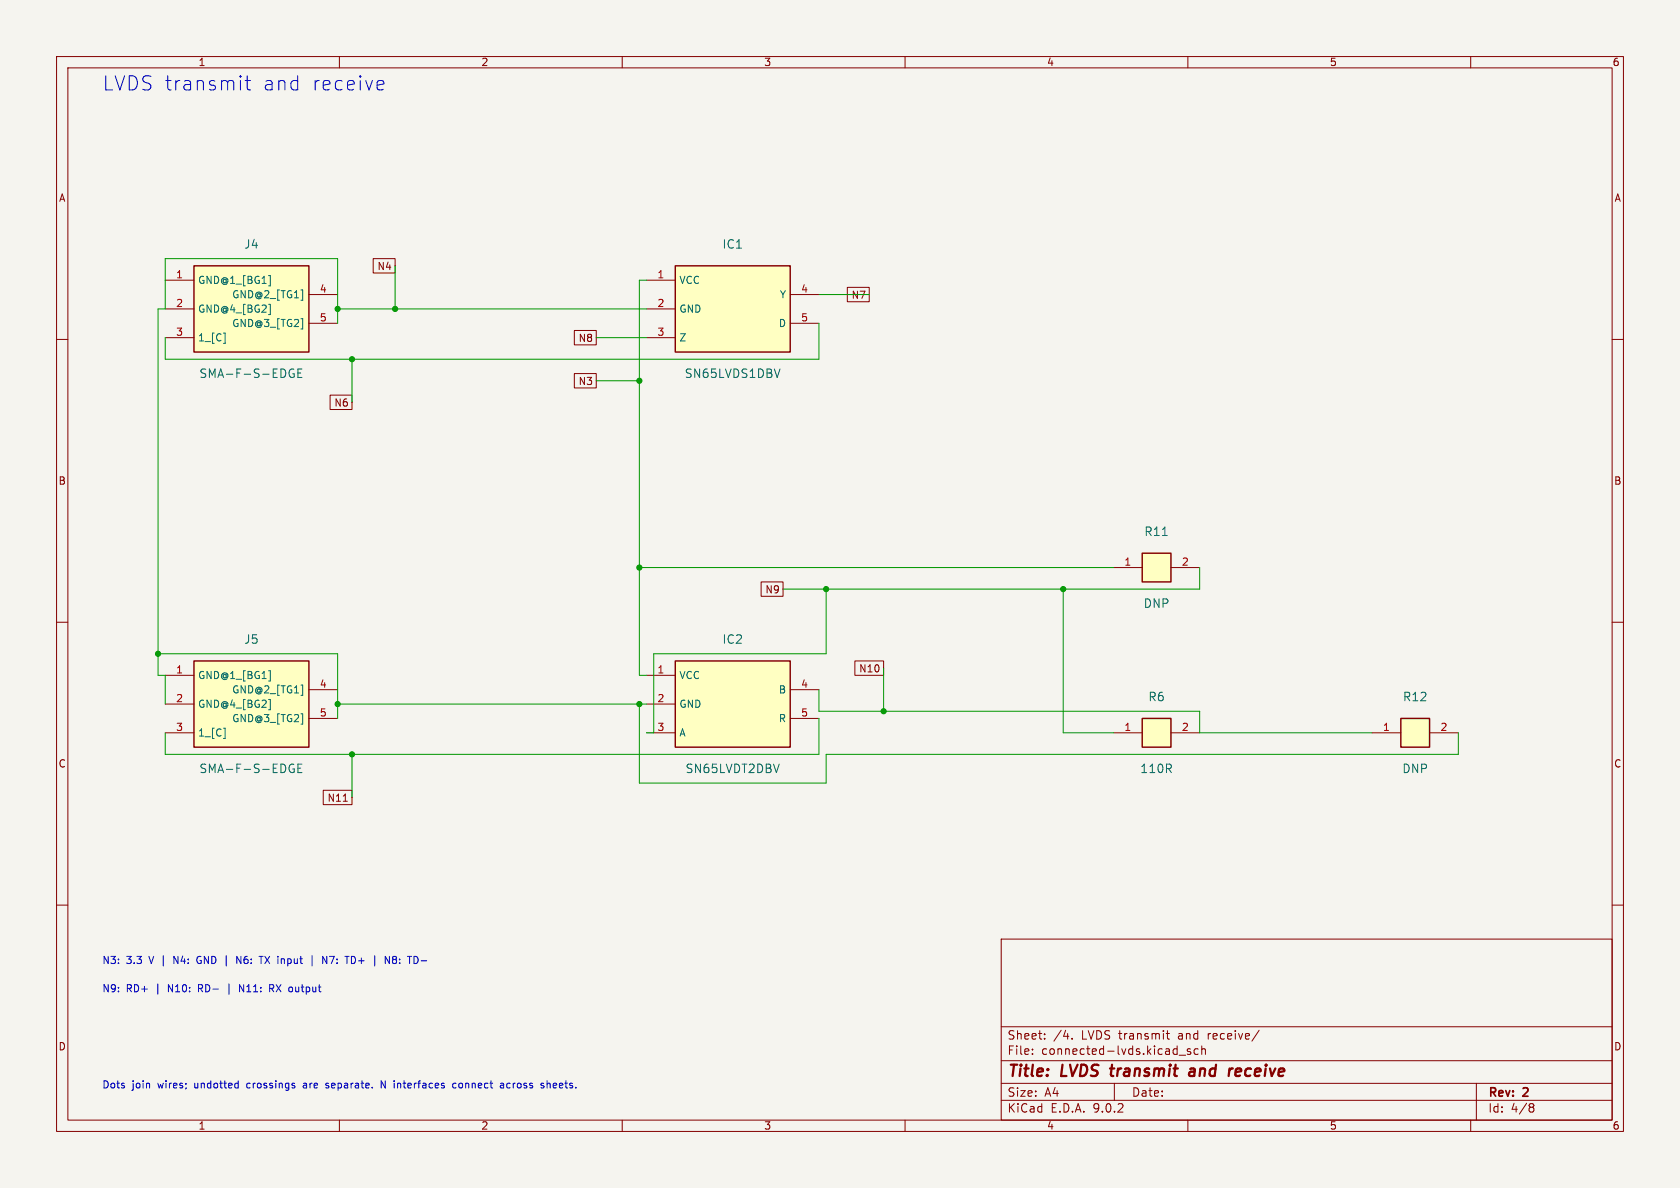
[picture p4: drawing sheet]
(kicad_sch
 (version 20250114)
 (generator "eeschema")
 (generator_version "9.0")
 (paper "A4")
 (title_block
  (title "LVDS transmit and receive")
  (rev "2"))
 (lib_symbols
  (symbol "Sequential:J4"
   (pin_names
    (offset 0.635)) (exclude_from_sim no) (in_bom yes) (on_board yes)
   (property "Reference" "J4" (at 0 11.43 0) (effects (font (size 1 1))))
   (property "Value" "SMA-F-S-EDGE" (at 0 -11.43 0) (effects (font (size 1 1))))
   (property "Footprint" "Sequential:J4" (at 0 0 0) (effects (font (size 1 1)) (hide yes)))
   (property "Datasheet" "" (at 0 0 0) (effects (font (size 1 1)) (hide yes)))
   (symbol "J4_0_1"
    (rectangle (start -10.16 7.62) (end 10.16 -7.62) (stroke (width 0.254) (type default)) (fill (type background))))
   (symbol "J4_1_1"
    (pin power_in line (at -15.24 5.08 0) (length 5.08) (name "GND@1 [BG1]" (effects (font (size 1.27 1.27)))) (number "1" (effects (font (size 1.27 1.27)))))
    (pin power_in line (at -15.24 0.0 0) (length 5.08) (name "GND@4 [BG2]" (effects (font (size 1.27 1.27)))) (number "2" (effects (font (size 1.27 1.27)))))
    (pin passive line (at -15.24 -5.08 0) (length 5.08) (name "1 [C]" (effects (font (size 1.27 1.27)))) (number "3" (effects (font (size 1.27 1.27)))))
    (pin power_in line (at 15.24 2.54 180) (length 5.08) (name "GND@2 [TG1]" (effects (font (size 1.27 1.27)))) (number "4" (effects (font (size 1.27 1.27)))))
    (pin power_in line (at 15.24 -2.54 180) (length 5.08) (name "GND@3 [TG2]" (effects (font (size 1.27 1.27)))) (number "5" (effects (font (size 1.27 1.27)))))))
  (symbol "Sequential:IC1"
   (pin_names
    (offset 0.635)) (exclude_from_sim no) (in_bom yes) (on_board yes)
   (property "Reference" "IC1" (at 0 11.43 0) (effects (font (size 1 1))))
   (property "Value" "SN65LVDS1DBV" (at 0 -11.43 0) (effects (font (size 1 1))))
   (property "Footprint" "Sequential:IC1" (at 0 0 0) (effects (font (size 1 1)) (hide yes)))
   (property "Datasheet" "" (at 0 0 0) (effects (font (size 1 1)) (hide yes)))
   (symbol "IC1_0_1"
    (rectangle (start -10.16 7.62) (end 10.16 -7.62) (stroke (width 0.254) (type default)) (fill (type background))))
   (symbol "IC1_1_1"
    (pin power_in line (at -15.24 5.08 0) (length 5.08) (name "VCC" (effects (font (size 1.27 1.27)))) (number "1" (effects (font (size 1.27 1.27)))))
    (pin power_in line (at -15.24 0.0 0) (length 5.08) (name "GND" (effects (font (size 1.27 1.27)))) (number "2" (effects (font (size 1.27 1.27)))))
    (pin output line (at -15.24 -5.08 0) (length 5.08) (name "Z" (effects (font (size 1.27 1.27)))) (number "3" (effects (font (size 1.27 1.27)))))
    (pin output line (at 15.24 2.54 180) (length 5.08) (name "Y" (effects (font (size 1.27 1.27)))) (number "4" (effects (font (size 1.27 1.27)))))
    (pin input line (at 15.24 -2.54 180) (length 5.08) (name "D" (effects (font (size 1.27 1.27)))) (number "5" (effects (font (size 1.27 1.27)))))))
  (symbol "Sequential:J5"
   (pin_names
    (offset 0.635)) (exclude_from_sim no) (in_bom yes) (on_board yes)
   (property "Reference" "J5" (at 0 11.43 0) (effects (font (size 1 1))))
   (property "Value" "SMA-F-S-EDGE" (at 0 -11.43 0) (effects (font (size 1 1))))
   (property "Footprint" "Sequential:J5" (at 0 0 0) (effects (font (size 1 1)) (hide yes)))
   (property "Datasheet" "" (at 0 0 0) (effects (font (size 1 1)) (hide yes)))
   (symbol "J5_0_1"
    (rectangle (start -10.16 7.62) (end 10.16 -7.62) (stroke (width 0.254) (type default)) (fill (type background))))
   (symbol "J5_1_1"
    (pin power_in line (at -15.24 5.08 0) (length 5.08) (name "GND@1 [BG1]" (effects (font (size 1.27 1.27)))) (number "1" (effects (font (size 1.27 1.27)))))
    (pin power_in line (at -15.24 0.0 0) (length 5.08) (name "GND@4 [BG2]" (effects (font (size 1.27 1.27)))) (number "2" (effects (font (size 1.27 1.27)))))
    (pin passive line (at -15.24 -5.08 0) (length 5.08) (name "1 [C]" (effects (font (size 1.27 1.27)))) (number "3" (effects (font (size 1.27 1.27)))))
    (pin power_in line (at 15.24 2.54 180) (length 5.08) (name "GND@2 [TG1]" (effects (font (size 1.27 1.27)))) (number "4" (effects (font (size 1.27 1.27)))))
    (pin power_in line (at 15.24 -2.54 180) (length 5.08) (name "GND@3 [TG2]" (effects (font (size 1.27 1.27)))) (number "5" (effects (font (size 1.27 1.27)))))))
  (symbol "Sequential:IC2"
   (pin_names
    (offset 0.635)) (exclude_from_sim no) (in_bom yes) (on_board yes)
   (property "Reference" "IC2" (at 0 11.43 0) (effects (font (size 1 1))))
   (property "Value" "SN65LVDT2DBV" (at 0 -11.43 0) (effects (font (size 1 1))))
   (property "Footprint" "Sequential:IC2" (at 0 0 0) (effects (font (size 1 1)) (hide yes)))
   (property "Datasheet" "" (at 0 0 0) (effects (font (size 1 1)) (hide yes)))
   (symbol "IC2_0_1"
    (rectangle (start -10.16 7.62) (end 10.16 -7.62) (stroke (width 0.254) (type default)) (fill (type background))))
   (symbol "IC2_1_1"
    (pin power_in line (at -15.24 5.08 0) (length 5.08) (name "VCC" (effects (font (size 1.27 1.27)))) (number "1" (effects (font (size 1.27 1.27)))))
    (pin power_in line (at -15.24 0.0 0) (length 5.08) (name "GND" (effects (font (size 1.27 1.27)))) (number "2" (effects (font (size 1.27 1.27)))))
    (pin input line (at -15.24 -5.08 0) (length 5.08) (name "A" (effects (font (size 1.27 1.27)))) (number "3" (effects (font (size 1.27 1.27)))))
    (pin input line (at 15.24 2.54 180) (length 5.08) (name "B" (effects (font (size 1.27 1.27)))) (number "4" (effects (font (size 1.27 1.27)))))
    (pin output line (at 15.24 -2.54 180) (length 5.08) (name "R" (effects (font (size 1.27 1.27)))) (number "5" (effects (font (size 1.27 1.27)))))))
  (symbol "Sequential:R11"
   (pin_names
    (offset 0.635)) (exclude_from_sim no) (in_bom yes) (on_board yes)
   (property "Reference" "R11" (at 0 6.35 0) (effects (font (size 1 1))))
   (property "Value" "DNP" (at 0 -6.35 0) (effects (font (size 1 1))))
   (property "Footprint" "Sequential:R11" (at 0 0 0) (effects (font (size 1 1)) (hide yes)))
   (property "Datasheet" "" (at 0 0 0) (effects (font (size 1 1)) (hide yes)))
   (symbol "R11_0_1"
    (rectangle (start -2.54 2.54) (end 2.54 -2.54) (stroke (width 0.254) (type default)) (fill (type background))))
   (symbol "R11_1_1"
    (pin passive line (at -7.62 0.0 0) (length 5.08) (name "~" (effects (font (size 1.27 1.27)))) (number "1" (effects (font (size 1.27 1.27)))))
    (pin passive line (at 7.62 0.0 180) (length 5.08) (name "~" (effects (font (size 1.27 1.27)))) (number "2" (effects (font (size 1.27 1.27)))))))
  (symbol "Sequential:R6"
   (pin_names
    (offset 0.635)) (exclude_from_sim no) (in_bom yes) (on_board yes)
   (property "Reference" "R6" (at 0 6.35 0) (effects (font (size 1 1))))
   (property "Value" "110R" (at 0 -6.35 0) (effects (font (size 1 1))))
   (property "Footprint" "Sequential:R6" (at 0 0 0) (effects (font (size 1 1)) (hide yes)))
   (property "Datasheet" "" (at 0 0 0) (effects (font (size 1 1)) (hide yes)))
   (symbol "R6_0_1"
    (rectangle (start -2.54 2.54) (end 2.54 -2.54) (stroke (width 0.254) (type default)) (fill (type background))))
   (symbol "R6_1_1"
    (pin passive line (at -7.62 0.0 0) (length 5.08) (name "~" (effects (font (size 1.27 1.27)))) (number "1" (effects (font (size 1.27 1.27)))))
    (pin passive line (at 7.62 0.0 180) (length 5.08) (name "~" (effects (font (size 1.27 1.27)))) (number "2" (effects (font (size 1.27 1.27)))))))
  (symbol "Sequential:R12"
   (pin_names
    (offset 0.635)) (exclude_from_sim no) (in_bom yes) (on_board yes)
   (property "Reference" "R12" (at 0 6.35 0) (effects (font (size 1 1))))
   (property "Value" "DNP" (at 0 -6.35 0) (effects (font (size 1 1))))
   (property "Footprint" "Sequential:R12" (at 0 0 0) (effects (font (size 1 1)) (hide yes)))
   (property "Datasheet" "" (at 0 0 0) (effects (font (size 1 1)) (hide yes)))
   (symbol "R12_0_1"
    (rectangle (start -2.54 2.54) (end 2.54 -2.54) (stroke (width 0.254) (type default)) (fill (type background))))
   (symbol "R12_1_1"
    (pin passive line (at -7.62 0.0 0) (length 5.08) (name "~" (effects (font (size 1.27 1.27)))) (number "1" (effects (font (size 1.27 1.27)))))
    (pin passive line (at 7.62 0.0 180) (length 5.08) (name "~" (effects (font (size 1.27 1.27)))) (number "2" (effects (font (size 1.27 1.27))))))))
 (symbol
  (lib_id "Sequential:J4") (at 44.45 54.61 0) (unit 1) (exclude_from_sim no) (in_bom yes) (on_board yes) (dnp no)
  (property "Reference" "J4" (at 44.45 43.18 0) (effects (font (size 1.5 1.5))))
  (property "Value" "SMA-F-S-EDGE" (at 44.45 66.04 0) (effects (font (size 1.5 1.5))))
  (property "Footprint" "Sequential:J4" (at 44.45 54.61 0) (effects (font (size 1 1)) (hide yes)))
  (property "Datasheet" "" (at 44.45 54.61 0) (effects (font (size 1 1)) (hide yes)))
  (property "CLASS" "CONNECTOR" (at 44.45 54.61 0) (effects (font (size 1 1)) (hide yes)))
  (property "DESCRIPTION" "NO DESCRIPTION" (at 44.45 54.61 0) (effects (font (size 1 1)) (hide yes)))
  (property "LINK" "UNKNOWN LINK" (at 44.45 54.61 0) (effects (font (size 1 1)) (hide yes)))
  (property "MANUFACTURER" "UNKNOWN MANUFACTURER" (at 44.45 54.61 0) (effects (font (size 1 1)) (hide yes)))
  (property "MANUFACTURERPARTNUMBER" "UNKNOWN MANUFACTURER PART NUMBER" (at 44.45 54.61 0) (effects (font (size 1 1)) (hide yes)))
  (property "POPULATED" "TRUE" (at 44.45 54.61 0) (effects (font (size 1 1)) (hide yes)))
  (property "ROHSCERTIFICATE" "UNKNOWN ROHS CERTIFICATE" (at 44.45 54.61 0) (effects (font (size 1 1)) (hide yes)))
  (property "SOURCE" "UNKNOWN SOURCE" (at 44.45 54.61 0) (effects (font (size 1 1)) (hide yes)))
  (property "SOURCEPARTNUMBER" "UNKNOWN SOURCE PART NUMBER" (at 44.45 54.61 0) (effects (font (size 1 1)) (hide yes)))
  (property "Original Footprint" "sfp-experimenter:SMA-F-S-EDGE" (at 44.45 54.61 0) (effects (font (size 1 1)) (hide yes))))
 (symbol
  (lib_id "Sequential:IC1") (at 129.54 54.61 0) (unit 1) (exclude_from_sim no) (in_bom yes) (on_board yes) (dnp no)
  (property "Reference" "IC1" (at 129.54 43.18 0) (effects (font (size 1.5 1.5))))
  (property "Value" "SN65LVDS1DBV" (at 129.54 66.04 0) (effects (font (size 1.5 1.5))))
  (property "Footprint" "Sequential:IC1" (at 129.54 54.61 0) (effects (font (size 1 1)) (hide yes)))
  (property "Datasheet" "" (at 129.54 54.61 0) (effects (font (size 1 1)) (hide yes)))
  (property "CLASS" "IC" (at 129.54 54.61 0) (effects (font (size 1 1)) (hide yes)))
  (property "DATASHEET" "http://www.ti.com/general/docs/suppproductinfo.tsp?distId=10&gotoUrl=http%3A%2F%2Fwww.ti.com%2Flit%2Fgpn%2Fsn65lvds1" (at 129.54 54.61 0) (effects (font (size 1 1)) (hide yes)))
  (property "DESCRIPTION" "IC DRIVER 1/0 SOT23-5" (at 129.54 54.61 0) (effects (font (size 1 1)) (hide yes)))
  (property "LINK" "https://www.digikey.com/product-detail/en/texas-instruments/SN65LVDS1DBVR/296-6919-1-ND/371647" (at 129.54 54.61 0) (effects (font (size 1 1)) (hide yes)))
  (property "MANUFACTURER" "Texas Instruments" (at 129.54 54.61 0) (effects (font (size 1 1)) (hide yes)))
  (property "MANUFACTURERPARTNUMBER" "SN65LVDS1DBVR" (at 129.54 54.61 0) (effects (font (size 1 1)) (hide yes)))
  (property "POPULATED" "TRUE" (at 129.54 54.61 0) (effects (font (size 1 1)) (hide yes)))
  (property "ROHSCERTIFICATE" "ROHS3 Compliant" (at 129.54 54.61 0) (effects (font (size 1 1)) (hide yes)))
  (property "SOURCE" "DIGIKEY" (at 129.54 54.61 0) (effects (font (size 1 1)) (hide yes)))
  (property "SOURCEPARTNUMBER" "296-6919-1-ND" (at 129.54 54.61 0) (effects (font (size 1 1)) (hide yes)))
  (property "Original Footprint" "sfp-experimenter:SOT23-5" (at 129.54 54.61 0) (effects (font (size 1 1)) (hide yes))))
 (symbol
  (lib_id "Sequential:J5") (at 44.45 124.46 0) (unit 1) (exclude_from_sim no) (in_bom yes) (on_board yes) (dnp no)
  (property "Reference" "J5" (at 44.45 113.03 0) (effects (font (size 1.5 1.5))))
  (property "Value" "SMA-F-S-EDGE" (at 44.45 135.89 0) (effects (font (size 1.5 1.5))))
  (property "Footprint" "Sequential:J5" (at 44.45 124.46 0) (effects (font (size 1 1)) (hide yes)))
  (property "Datasheet" "" (at 44.45 124.46 0) (effects (font (size 1 1)) (hide yes)))
  (property "CLASS" "CONNECTOR" (at 44.45 124.46 0) (effects (font (size 1 1)) (hide yes)))
  (property "DESCRIPTION" "NO DESCRIPTION" (at 44.45 124.46 0) (effects (font (size 1 1)) (hide yes)))
  (property "LINK" "UNKNOWN LINK" (at 44.45 124.46 0) (effects (font (size 1 1)) (hide yes)))
  (property "MANUFACTURER" "UNKNOWN MANUFACTURER" (at 44.45 124.46 0) (effects (font (size 1 1)) (hide yes)))
  (property "MANUFACTURERPARTNUMBER" "UNKNOWN MANUFACTURER PART NUMBER" (at 44.45 124.46 0) (effects (font (size 1 1)) (hide yes)))
  (property "POPULATED" "TRUE" (at 44.45 124.46 0) (effects (font (size 1 1)) (hide yes)))
  (property "ROHSCERTIFICATE" "UNKNOWN ROHS CERTIFICATE" (at 44.45 124.46 0) (effects (font (size 1 1)) (hide yes)))
  (property "SOURCE" "UNKNOWN SOURCE" (at 44.45 124.46 0) (effects (font (size 1 1)) (hide yes)))
  (property "SOURCEPARTNUMBER" "UNKNOWN SOURCE PART NUMBER" (at 44.45 124.46 0) (effects (font (size 1 1)) (hide yes)))
  (property "Original Footprint" "sfp-experimenter:SMA-F-S-EDGE" (at 44.45 124.46 0) (effects (font (size 1 1)) (hide yes))))
 (symbol
  (lib_id "Sequential:IC2") (at 129.54 124.46 0) (unit 1) (exclude_from_sim no) (in_bom yes) (on_board yes) (dnp no)
  (property "Reference" "IC2" (at 129.54 113.03 0) (effects (font (size 1.5 1.5))))
  (property "Value" "SN65LVDT2DBV" (at 129.54 135.89 0) (effects (font (size 1.5 1.5))))
  (property "Footprint" "Sequential:IC2" (at 129.54 124.46 0) (effects (font (size 1 1)) (hide yes)))
  (property "Datasheet" "" (at 129.54 124.46 0) (effects (font (size 1 1)) (hide yes)))
  (property "CLASS" "IC" (at 129.54 124.46 0) (effects (font (size 1 1)) (hide yes)))
  (property "DATASHEET" "https://www.diodes.com/assets/Datasheets/PI90LV02.pdf" (at 129.54 124.46 0) (effects (font (size 1 1)) (hide yes)))
  (property "DESCRIPTION" "IC RECEIVER 0/1 SOT23-5" (at 129.54 124.46 0) (effects (font (size 1 1)) (hide yes)))
  (property "LINK" "https://www.digikey.com/en/products/detail/diodes-incorporated/PI90LV02TEX/1142813" (at 129.54 124.46 0) (effects (font (size 1 1)) (hide yes)))
  (property "MANUFACTURER" "Diodes Incorporated" (at 129.54 124.46 0) (effects (font (size 1 1)) (hide yes)))
  (property "MANUFACTURERPARTNUMBER" "PI90LV02TEX" (at 129.54 124.46 0) (effects (font (size 1 1)) (hide yes)))
  (property "POPULATED" "TRUE" (at 129.54 124.46 0) (effects (font (size 1 1)) (hide yes)))
  (property "ROHSCERTIFICATE" "ROHS3 Compliant" (at 129.54 124.46 0) (effects (font (size 1 1)) (hide yes)))
  (property "SOURCE" "DIGIKEY" (at 129.54 124.46 0) (effects (font (size 1 1)) (hide yes)))
  (property "SOURCEPARTNUMBER" "PI90LV02TEXCT-ND" (at 129.54 124.46 0) (effects (font (size 1 1)) (hide yes)))
  (property "Original Footprint" "sfp-experimenter:SOT23-5" (at 129.54 124.46 0) (effects (font (size 1 1)) (hide yes))))
 (symbol
  (lib_id "Sequential:R11") (at 204.47 100.33 0) (unit 1) (exclude_from_sim no) (in_bom yes) (on_board yes) (dnp no)
  (property "Reference" "R11" (at 204.47 93.98 0) (effects (font (size 1.5 1.5))))
  (property "Value" "DNP" (at 204.47 106.68 0) (effects (font (size 1.5 1.5))))
  (property "Footprint" "Sequential:R11" (at 204.47 100.33 0) (effects (font (size 1 1)) (hide yes)))
  (property "Datasheet" "" (at 204.47 100.33 0) (effects (font (size 1 1)) (hide yes)))
  (property "CLASS" "RESISTOR" (at 204.47 100.33 0) (effects (font (size 1 1)) (hide yes)))
  (property "DESCRIPTION" "NO DESCRIPTION" (at 204.47 100.33 0) (effects (font (size 1 1)) (hide yes)))
  (property "LINK" "UNKNOWN LINK" (at 204.47 100.33 0) (effects (font (size 1 1)) (hide yes)))
  (property "MANUFACTURER" "UNKNOWN MANUFACTURER" (at 204.47 100.33 0) (effects (font (size 1 1)) (hide yes)))
  (property "MANUFACTURERPARTNUMBER" "UNKNOWN MANUFACTURER PART NUMBER" (at 204.47 100.33 0) (effects (font (size 1 1)) (hide yes)))
  (property "POPULATED" "FALSE" (at 204.47 100.33 0) (effects (font (size 1 1)) (hide yes)))
  (property "ROHSCERTIFICATE" "UNKNOWN ROHS CERTIFICATE" (at 204.47 100.33 0) (effects (font (size 1 1)) (hide yes)))
  (property "SOURCE" "UNKNOWN SOURCE" (at 204.47 100.33 0) (effects (font (size 1 1)) (hide yes)))
  (property "SOURCEPARTNUMBER" "UNKNOWN SOURCE PART NUMBER" (at 204.47 100.33 0) (effects (font (size 1 1)) (hide yes)))
  (property "Original Footprint" "sfp-experimenter:_0603" (at 204.47 100.33 0) (effects (font (size 1 1)) (hide yes))))
 (symbol
  (lib_id "Sequential:R6") (at 204.47 129.54 0) (unit 1) (exclude_from_sim no) (in_bom yes) (on_board yes) (dnp no)
  (property "Reference" "R6" (at 204.47 123.19 0) (effects (font (size 1.5 1.5))))
  (property "Value" "110R" (at 204.47 135.89 0) (effects (font (size 1.5 1.5))))
  (property "Footprint" "Sequential:R6" (at 204.47 129.54 0) (effects (font (size 1 1)) (hide yes)))
  (property "Datasheet" "" (at 204.47 129.54 0) (effects (font (size 1 1)) (hide yes)))
  (property "CLASS" "RESISTOR" (at 204.47 129.54 0) (effects (font (size 1 1)) (hide yes)))
  (property "DATASHEET" "https://www.yageo.com/upload/media/product/productsearch/datasheet/rchip/PYu-RC_Group_51_RoHS_L_12.pdf" (at 204.47 129.54 0) (effects (font (size 1 1)) (hide yes)))
  (property "DESCRIPTION" "RES 110 OHM 1% 1/10W 0603" (at 204.47 129.54 0) (effects (font (size 1 1)) (hide yes)))
  (property "LINK" "https://www.digikey.com/en/products/detail/yageo/RC0603FR-13110RL/14286378" (at 204.47 129.54 0) (effects (font (size 1 1)) (hide yes)))
  (property "MANUFACTURER" "YAGEO" (at 204.47 129.54 0) (effects (font (size 1 1)) (hide yes)))
  (property "MANUFACTURERPARTNUMBER" "RC0603FR-13110RL" (at 204.47 129.54 0) (effects (font (size 1 1)) (hide yes)))
  (property "POPULATED" "TRUE" (at 204.47 129.54 0) (effects (font (size 1 1)) (hide yes)))
  (property "ROHSCERTIFICATE" "ROHS3 Compliant" (at 204.47 129.54 0) (effects (font (size 1 1)) (hide yes)))
  (property "SOURCE" "DIGIKEY" (at 204.47 129.54 0) (effects (font (size 1 1)) (hide yes)))
  (property "SOURCEPARTNUMBER" "13-RC0603FR-13110RLCT-ND" (at 204.47 129.54 0) (effects (font (size 1 1)) (hide yes)))
  (property "Original Footprint" "sfp-experimenter:_0402" (at 204.47 129.54 0) (effects (font (size 1 1)) (hide yes))))
 (symbol
  (lib_id "Sequential:R12") (at 250.19 129.54 0) (unit 1) (exclude_from_sim no) (in_bom yes) (on_board yes) (dnp no)
  (property "Reference" "R12" (at 250.19 123.19 0) (effects (font (size 1.5 1.5))))
  (property "Value" "DNP" (at 250.19 135.89 0) (effects (font (size 1.5 1.5))))
  (property "Footprint" "Sequential:R12" (at 250.19 129.54 0) (effects (font (size 1 1)) (hide yes)))
  (property "Datasheet" "" (at 250.19 129.54 0) (effects (font (size 1 1)) (hide yes)))
  (property "CLASS" "RESISTOR" (at 250.19 129.54 0) (effects (font (size 1 1)) (hide yes)))
  (property "DATASHEET" "https://www.koaspeer.com/pdfs/RK73H.pdf" (at 250.19 129.54 0) (effects (font (size 1 1)) (hide yes)))
  (property "DESCRIPTION" "RES 100K OHM 1% 1/10W 0603" (at 250.19 129.54 0) (effects (font (size 1 1)) (hide yes)))
  (property "LINK" "https://www.digikey.com/product-detail/en/koa-speer-electronics-inc/RK73H1JTTD1003F/2019-RK73H1JTTD1003FCT-ND/9846889" (at 250.19 129.54 0) (effects (font (size 1 1)) (hide yes)))
  (property "MANUFACTURER" "KOA Speer Electronics, Inc." (at 250.19 129.54 0) (effects (font (size 1 1)) (hide yes)))
  (property "MANUFACTURERPARTNUMBER" "RK73H1JTTD1003F" (at 250.19 129.54 0) (effects (font (size 1 1)) (hide yes)))
  (property "POPULATED" "FALSE" (at 250.19 129.54 0) (effects (font (size 1 1)) (hide yes)))
  (property "ROHSCERTIFICATE" "ROHS3 Compliant" (at 250.19 129.54 0) (effects (font (size 1 1)) (hide yes)))
  (property "SOURCE" "DIGIKEY" (at 250.19 129.54 0) (effects (font (size 1 1)) (hide yes)))
  (property "SOURCEPARTNUMBER" "2019-RK73H1JTTD1003FCT-ND" (at 250.19 129.54 0) (effects (font (size 1 1)) (hide yes)))
  (property "Original Footprint" "sfp-experimenter:_0603" (at 250.19 129.54 0) (effects (font (size 1 1)) (hide yes))))
 (wire (pts (xy 27.94 54.61) (xy 27.94 115.57)) (stroke (width 0) (type default)))
 (wire (pts (xy 27.94 54.61) (xy 29.21 54.61)) (stroke (width 0) (type default)))
 (wire (pts (xy 27.94 115.57) (xy 27.94 119.38)) (stroke (width 0) (type default)))
 (wire (pts (xy 27.94 115.57) (xy 59.69 115.57)) (stroke (width 0) (type default)))
 (wire (pts (xy 27.94 119.38) (xy 29.21 119.38)) (stroke (width 0) (type default)))
 (wire (pts (xy 29.21 45.72) (xy 59.69 45.72)) (stroke (width 0) (type default)))
 (wire (pts (xy 29.21 45.72) (xy 29.21 49.53)) (stroke (width 0) (type default)))
 (wire (pts (xy 29.21 49.53) (xy 29.21 54.61)) (stroke (width 0) (type default)))
 (wire (pts (xy 29.21 119.38) (xy 29.21 124.46)) (stroke (width 0) (type default)))
 (wire (pts (xy 59.69 45.72) (xy 59.69 52.07)) (stroke (width 0) (type default)))
 (wire (pts (xy 59.69 52.07) (xy 59.69 54.61)) (stroke (width 0) (type default)))
 (wire (pts (xy 59.69 54.61) (xy 59.69 57.15)) (stroke (width 0) (type default)))
 (wire (pts (xy 59.69 115.57) (xy 59.69 121.92)) (stroke (width 0) (type default)))
 (wire (pts (xy 59.69 121.92) (xy 59.69 124.46)) (stroke (width 0) (type default)))
 (wire (pts (xy 59.69 124.46) (xy 59.69 127.0)) (stroke (width 0) (type default)))
 (wire (pts (xy 59.69 124.46) (xy 113.03 124.46)) (stroke (width 0) (type default)))
 (wire (pts (xy 113.03 124.46) (xy 113.03 138.43)) (stroke (width 0) (type default)))
 (wire (pts (xy 113.03 124.46) (xy 114.3 124.46)) (stroke (width 0) (type default)))
 (wire (pts (xy 113.03 138.43) (xy 146.05 138.43)) (stroke (width 0) (type default)))
 (wire (pts (xy 146.05 133.35) (xy 146.05 138.43)) (stroke (width 0) (type default)))
 (wire (pts (xy 146.05 133.35) (xy 257.81 133.35)) (stroke (width 0) (type default)))
 (wire (pts (xy 257.81 129.54) (xy 257.81 133.35)) (stroke (width 0) (type default)))
 (junction (at 27.94 115.57)
  (diameter 0) (color 0 0 0 0))
 (junction (at 113.03 124.46)
  (diameter 0) (color 0 0 0 0))
 (junction (at 59.69 54.61)
  (diameter 0) (color 0 0 0 0))
 (junction (at 59.69 124.46)
  (diameter 0) (color 0 0 0 0))
 (wire (pts (xy 59.69 54.61) (xy 69.85 54.61)) (stroke (width 0) (type default)))
 (wire (pts (xy 69.85 54.61) (xy 114.3 54.61)) (stroke (width 0) (type default)))
 (wire (pts (xy 69.85 54.61) (xy 69.85 46.99)) (stroke (width 0) (type default)))
 (junction (at 69.85 54.61)
  (diameter 0) (color 0 0 0 0))
 (global_label "N4"
  (shape passive) (at 69.85 46.99 0) (effects (font (size 1.27 1.27)) (justify right))
  (property "Intersheetrefs" "${INTERSHEET_REFS}" (at 69.85 46.99 0) (effects (font (size 1.27 1.27)) (hide yes))))
 (wire (pts (xy 29.21 59.69) (xy 29.21 63.5)) (stroke (width 0) (type default)))
 (wire (pts (xy 144.78 57.15) (xy 144.78 63.5)) (stroke (width 0) (type default)))
 (wire (pts (xy 29.21 63.5) (xy 62.23 63.5)) (stroke (width 0) (type default)))
 (wire (pts (xy 62.23 63.5) (xy 144.78 63.5)) (stroke (width 0) (type default)))
 (wire (pts (xy 62.23 63.5) (xy 62.23 71.12)) (stroke (width 0) (type default)))
 (junction (at 62.23 63.5)
  (diameter 0) (color 0 0 0 0))
 (global_label "N6"
  (shape passive) (at 62.23 71.12 0) (effects (font (size 1.27 1.27)) (justify right))
  (property "Intersheetrefs" "${INTERSHEET_REFS}" (at 62.23 71.12 0) (effects (font (size 1.27 1.27)) (hide yes))))
 (wire (pts (xy 113.03 49.53) (xy 114.3 49.53)) (stroke (width 0) (type default)))
 (wire (pts (xy 113.03 100.33) (xy 196.85 100.33)) (stroke (width 0) (type default)))
 (wire (pts (xy 113.03 100.33) (xy 113.03 119.38)) (stroke (width 0) (type default)))
 (wire (pts (xy 113.03 119.38) (xy 114.3 119.38)) (stroke (width 0) (type default)))
 (junction (at 113.03 100.33)
  (diameter 0) (color 0 0 0 0))
 (wire (pts (xy 113.03 49.53) (xy 113.03 67.31)) (stroke (width 0) (type default)))
 (wire (pts (xy 113.03 67.31) (xy 113.03 100.33)) (stroke (width 0) (type default)))
 (wire (pts (xy 113.03 67.31) (xy 105.41 67.31)) (stroke (width 0) (type default)))
 (junction (at 113.03 67.31)
  (diameter 0) (color 0 0 0 0))
 (global_label "N3"
  (shape passive) (at 105.41 67.31 0) (effects (font (size 1.27 1.27)) (justify right))
  (property "Intersheetrefs" "${INTERSHEET_REFS}" (at 105.41 67.31 0) (effects (font (size 1.27 1.27)) (hide yes))))
 (wire (pts (xy 114.3 59.69) (xy 105.41 59.69)) (stroke (width 0) (type default)))
 (global_label "N8"
  (shape passive) (at 105.41 59.69 0) (effects (font (size 1.27 1.27)) (justify right))
  (property "Intersheetrefs" "${INTERSHEET_REFS}" (at 105.41 59.69 0) (effects (font (size 1.27 1.27)) (hide yes))))
 (wire (pts (xy 144.78 52.07) (xy 153.67 52.07)) (stroke (width 0) (type default)))
 (global_label "N7"
  (shape passive) (at 153.67 52.07 180) (effects (font (size 1.27 1.27)) (justify right))
  (property "Intersheetrefs" "${INTERSHEET_REFS}" (at 153.67 52.07 0) (effects (font (size 1.27 1.27)) (hide yes))))
 (wire (pts (xy 29.21 129.54) (xy 29.21 133.35)) (stroke (width 0) (type default)))
 (wire (pts (xy 144.78 127.0) (xy 144.78 133.35)) (stroke (width 0) (type default)))
 (wire (pts (xy 29.21 133.35) (xy 62.23 133.35)) (stroke (width 0) (type default)))
 (wire (pts (xy 62.23 133.35) (xy 144.78 133.35)) (stroke (width 0) (type default)))
 (wire (pts (xy 62.23 133.35) (xy 62.23 140.97)) (stroke (width 0) (type default)))
 (junction (at 62.23 133.35)
  (diameter 0) (color 0 0 0 0))
 (global_label "N11"
  (shape passive) (at 62.23 140.97 0) (effects (font (size 1.27 1.27)) (justify right))
  (property "Intersheetrefs" "${INTERSHEET_REFS}" (at 62.23 140.97 0) (effects (font (size 1.27 1.27)) (hide yes))))
 (wire (pts (xy 114.3 129.54) (xy 115.57 129.54)) (stroke (width 0) (type default)))
 (wire (pts (xy 115.57 115.57) (xy 115.57 129.54)) (stroke (width 0) (type default)))
 (wire (pts (xy 115.57 115.57) (xy 146.05 115.57)) (stroke (width 0) (type default)))
 (wire (pts (xy 146.05 104.14) (xy 187.96 104.14)) (stroke (width 0) (type default)))
 (wire (pts (xy 146.05 104.14) (xy 146.05 115.57)) (stroke (width 0) (type default)))
 (wire (pts (xy 187.96 104.14) (xy 187.96 129.54)) (stroke (width 0) (type default)))
 (wire (pts (xy 187.96 104.14) (xy 212.09 104.14)) (stroke (width 0) (type default)))
 (wire (pts (xy 187.96 129.54) (xy 196.85 129.54)) (stroke (width 0) (type default)))
 (wire (pts (xy 212.09 100.33) (xy 212.09 104.14)) (stroke (width 0) (type default)))
 (junction (at 187.96 104.14)
  (diameter 0) (color 0 0 0 0))
 (wire (pts (xy 146.05 104.14) (xy 138.43 104.14)) (stroke (width 0) (type default)))
 (junction (at 146.05 104.14)
  (diameter 0) (color 0 0 0 0))
 (global_label "N9"
  (shape passive) (at 138.43 104.14 0) (effects (font (size 1.27 1.27)) (justify right))
  (property "Intersheetrefs" "${INTERSHEET_REFS}" (at 138.43 104.14 0) (effects (font (size 1.27 1.27)) (hide yes))))
 (wire (pts (xy 144.78 121.92) (xy 144.78 125.73)) (stroke (width 0) (type default)))
 (wire (pts (xy 212.09 125.73) (xy 212.09 129.54)) (stroke (width 0) (type default)))
 (wire (pts (xy 212.09 129.54) (xy 242.57 129.54)) (stroke (width 0) (type default)))
 (wire (pts (xy 144.78 125.73) (xy 156.21 125.73)) (stroke (width 0) (type default)))
 (wire (pts (xy 156.21 125.73) (xy 212.09 125.73)) (stroke (width 0) (type default)))
 (wire (pts (xy 156.21 125.73) (xy 156.21 118.11)) (stroke (width 0) (type default)))
 (junction (at 156.21 125.73)
  (diameter 0) (color 0 0 0 0))
 (global_label "N10"
  (shape passive) (at 156.21 118.11 0) (effects (font (size 1.27 1.27)) (justify right))
  (property "Intersheetrefs" "${INTERSHEET_REFS}" (at 156.21 118.11 0) (effects (font (size 1.27 1.27)) (hide yes))))
 (text "LVDS transmit and receive" (at 18 15 0) (effects (font (size 2.5 2.5)) (justify left)))
 (text "N3: 3.3 V | N4: GND | N6: TX input | N7: TD+ | N8: TD-" (at 18 170 0) (effects (font (size 1.27 1.27)) (justify left)))
 (text "N9: RD+ | N10: RD- | N11: RX output" (at 18 175 0) (effects (font (size 1.27 1.27)) (justify left)))
 (text "Dots join wires; undotted crossings are separate. N interfaces connect across sheets." (at 18 192 0) (effects (font (size 1.27 1.27)) (justify left))))
